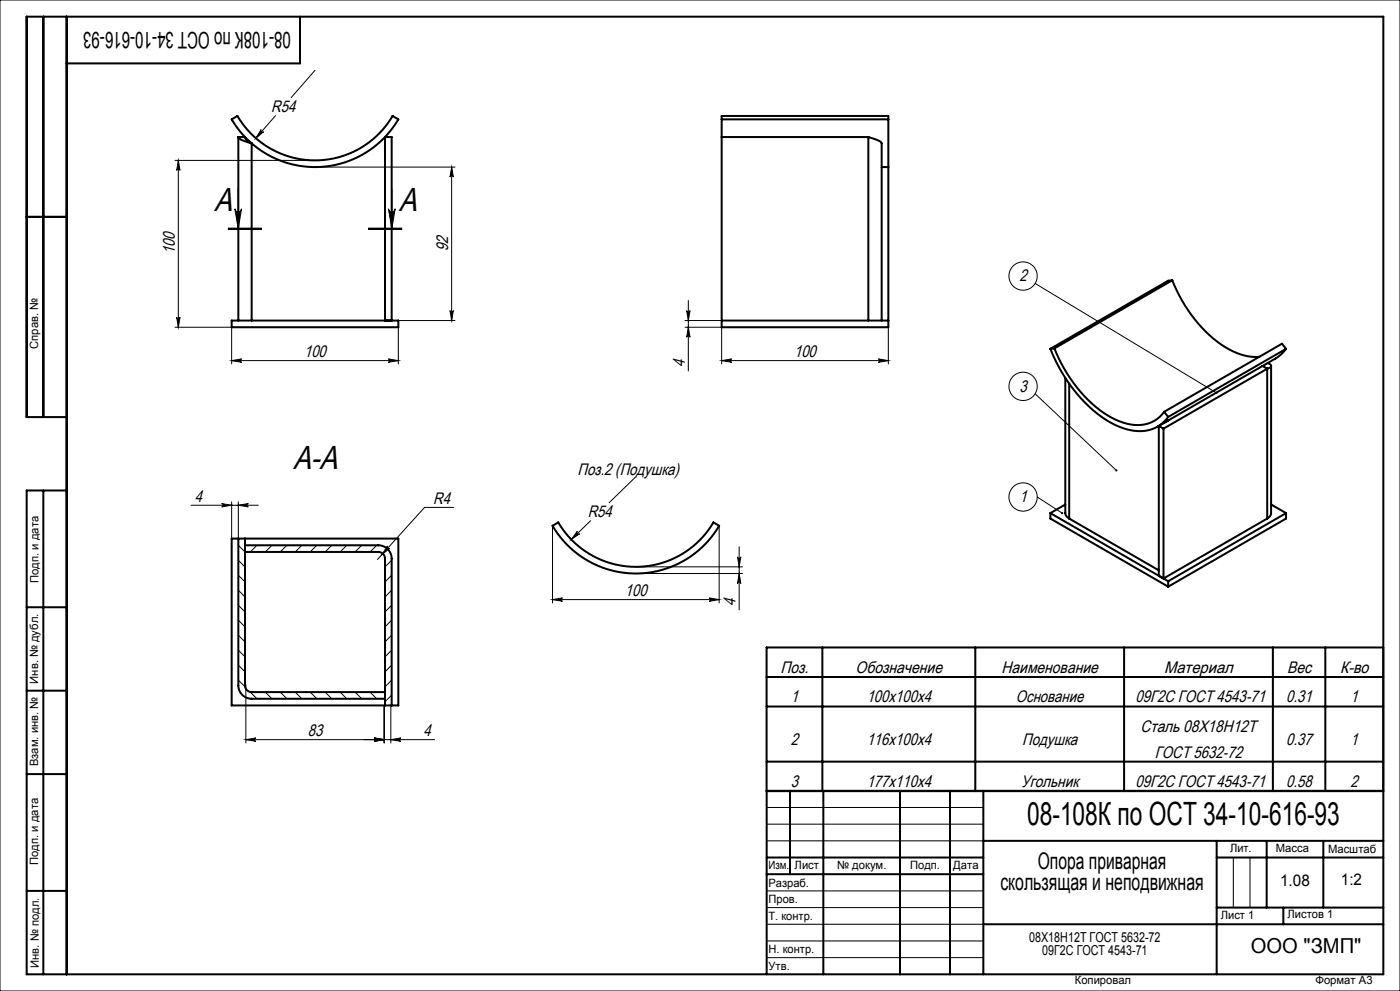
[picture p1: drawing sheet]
<svg xmlns="http://www.w3.org/2000/svg" width="420mm" height="297mm" viewBox="0 0 420 297" stroke-linecap="round" stroke-linejoin="round" font-family="sans-serif">
<g fill="none" stroke="#000" stroke-width=".3">
<path d="M0 0h420v297h-420zM78.3 38.8a.5 .5 0 0 0 .1 .7 .5 .5 0 0 0 .7 0l-2.3 1.9zM82.6 34.7l-5.8 6.7M94.5 21.1l-7.1 8.2M52.5 48.1h42M53.5 48.1l.5 3a.5 .5 0 0 0-.5-.5 .5 .5 0 0 0-.5 .5zM53.5 48.1v50M71.5 56.6v12M94.5 50.1h42M117.5 56.6v12M135.5 50.1l.5 3a.5 .5 0 0 0-.5-.5 .5 .5 0 0 0-.5 .5zM135.5 50.1v46"/>
<path d="M68.5 68.8h10zM68.5 68.6h10M68.5 68.4h10M70.5 62.6a1 1 0 0 0 1 .9 1 1 0 0 0 1-.9l-1 6zM110.5 68.6h10M110.5 68.4h10M110.5 68.8h10M116.5 62.6a1 1 0 0 0 1 .9 1 1 0 0 0 1-.9l-1 6zM52.5 98.1h17v11M53 95.1a.5 .5 0 0 0 .5 .4 .5 .5 0 0 0 .5-.4l-.5 3zM119.5 96.1h17M119.5 98.1v11"/>
<path d="M135 93.1a.5 .5 0 0 0 .5 .4 .5 .5 0 0 0 .5-.4l-.5 3zM205.5 98.1h11v11M205.5 96.1h11M206 93.1a.5 .5 0 0 0 .5 .4 .5 .5 0 0 0 .5-.4l-.5 3zM206.5 98.1l.5 3a.5 .5 0 0 0-.5-.5 .5 .5 0 0 0-.5 .5zM206.5 90.1v21.1M266.5 98.1v11M310.5 85l54.4 32.7M69.5 108.1h50M69.5 108.1l3-.5a.5 .5 0 0 0-.5 .5 .5 .5 0 0 0 .5 .5zM116.5 107.6l3 .5-3 .5a.5 .5 0 0 0 .5-.5 .5 .5 0 0 0-.5-.5zM216.5 108.1h50"/>
<path d="M216.5 108.1l3-.5a.5 .5 0 0 0-.5 .5 .5 .5 0 0 0 .5 .5zM263.5 107.6l3 .5-3 .5a.5 .5 0 0 0 .5-.5 .5 .5 0 0 0-.5-.5zM310.5 118l24.4 23M57.3 151.4h20.2M66.5 150.9l3 .5-3 .5a.5 .5 0 0 0 .5-.5 .5 .5 0 0 0-.5-.5zM69.5 150.4v11M71.5 151.4l3-.5a.5 .5 0 0 0-.5 .5 .5 .5 0 0 0 .5 .5zM71.5 150.4v11M136.1 152.1h-8.7l-14.1 15.6M165.7 157.6v23.1M173.2 159.2a.5 .5 0 0 0 0 .7 .5 .5 0 0 0 .7 .1l-2.5 1.7zM177.2 156.1l-5.8 5.6"/>
<path d="M190.8 142.9l-8.1 7.8M215.7 157.6v23.1M311.2 148.9l7.4 4.9M71.5 176.9l2 2M71.5 172.4l2 2M71.5 167.9l2 2M71.5 163.4l2 2M77.1 163.4l-2 2M81.6 163.4l-2 2M86.1 163.4l-2 2M90.6 163.4l-2 2M95 163.4l-2 2"/>
<path d="M99.5 163.4l-2 2M104 163.4l-2 2M108.5 163.4l-2 2M113 163.4l-2 2M116.2 163.6a.5 .5 0 0 0 .1 .7 .5 .5 0 0 0 .7 0l-2.4 1.9zM117.5 167.9l-2 2M117.5 172.4l-2 2M117.5 176.9l-2 2M165.7 179.7l3-.5a.5 .5 0 0 0-.4 .5 .5 .5 0 0 0 .4 .5zM165.7 179.7h50M190.8 169.9h31.9M190.8 171.9h31.9"/>
<path d="M212.7 179.2l3 .5-3 .5a.5 .5 0 0 0 .5-.5 .5 .5 0 0 0-.5-.5zM221.2 166.9a.5 .5 0 0 0 .5 .5 .5 .5 0 0 0 .6-.5l-.5 3zM221.8 163.9v18.9M221.8 171.9l.5 3a.5 .5 0 0 0-.6-.5 .5 .5 0 0 0-.5 .5zM71.5 199.3l2 2M71.5 194.9l2 2M71.5 190.4l2 2M71.5 185.9l2 2M71.5 181.4l2 2M117.5 181.4l-2 2M117.5 185.9l-2 2M117.5 190.4l-2 2"/>
<path d="M117.5 194.9l-2 2M117.5 199.3l-2 2M71.5 203.8l2.1 2.1M73.7 205.2v17.5M75 207.4l2.1 2M79.6 207.4l2 2M84.1 207.4l2 2M88.6 207.4l2 2M93 207.4l2 2M97.5 207.4l2 2M102 207.4l2 2M106.5 207.4l2 2"/>
<path d="M111 207.4l2 2M115.2 211.7v11M117.2 211.7v11M117.5 203.8l-2 2M117.5 208.3l-2 2M73.7 221.7h56.7M73.7 221.7l3-.5a.5 .5 0 0 0-.4 .5 .5 .5 0 0 0 .4 .5zM112.3 221.2l3 .5-3 .5a.5 .5 0 0 0 .4-.5 .5 .5 0 0 0-.4-.5zM117.2 221.7l3-.5a.5 .5 0 0 0-.4 .5 .5 .5 0 0 0 .4 .5zM230 242h65M230 247h65M230 252h65"/>
<path d="M370 257v15M375 257v15M230 267h65M230 272h65M230 277h65M230 282h65M230 287h65"/>
<circle cx="306.9" cy="82.7" r="4.2"/>
<circle cx="306.9" cy="115.8" r="4.2"/>
<circle cx="306.9" cy="148.9" r="4.2"/>
</g>
<g fill="none" stroke="#000" stroke-width=".6">
<path d="M13 5v120M20 5v287M90 5v14h-70M69.5 35.8l1.7-1a27 27 0 0 0 46.6 0l1.7 1a29 29 0 0 1-50 0zM216.5 35.8v5.3M216.5 35.8v-1h50v1M216.5 35.8h50M266.5 35.8v14.3M71.5 41.1a5 5 0 0 0 3.4 1.7l.6 .2M71.5 41.1h2l.4 .7 1.6 1.2M71.5 41.1v55M75.5 43v53.1"/>
<path d="M216.5 41.1h44M216.5 41.1v57h50v-48M260.5 41.1a8.9 8.9 0 0 1 3.9 1.7l.1 53.3M260.5 41.1v55M264.5 50.1h2M8 65h12M69.5 96.1h50v2h-50zM115.5 96.1v-55h2v55M216.5 96.1h50M351.7 84a40.2 40.2 0 0 0 18.2 21.3l3.6 1.3 2.2 .3h2.1M351.7 84l-1.2 .1-35.4 20.4M351.7 84l-35.4 20.4"/>
<path d="M315.1 104.5a43.8 43.8 0 0 0 18.9 22.6 13.4 13.4 0 0 0 14.3 .1l2.2-2.2M316.3 104.4a40.2 40.2 0 0 0 18.3 21.3 11.8 11.8 0 0 0 13.3-.8l1.3-1.5M316.3 104.4l-1.2 .1M319.6 113.3v40.5l.4 1 .8 .6M320.8 115v40.4M378.7 109.7l-31.1 17.9M378.7 109.7l1.5 .8M379.3 109.6l-.6 .1M380.2 110.5l-31.2 18M380.2 110.5v44.9M380.3 108.8l.6 .3a.59 .59 0 0 1 .4 .5 .59 .59 0 0 1-.3 .6l-.8 .3M381.3 109.7v44.1l-.3 1-.8 .6"/>
<path d="M385.8 104.5l-2.2 2.3-4.8 2.9M385.8 104.5l-35.3 20.5M385.8 104.5l-1.2-1.5-35.4 20.4M20 125h-12v-120h407v287h-407v-145h12M347.6 127.7l-.3 .2M347.6 127.6l1.4 .9M347.6 127.6v45M349 128.5v44.9l31.2-18M349.2 123.4l1.3 1.6M350.5 126l-1.5 .8M13 147v145M165.8 157.6l1.7-1a27 27 0 0 0 46.5 0l1.7 1a29 29 0 0 1-49.9 0z"/>
<path d="M315.1 153.8l35.4 20.4M315.1 153.8v1.6l35.4 20.4M319.6 151.2l-4.5 2.6M320.8 155.4l26.8 15.5M381.3 151.2l4.5 2.6M385.8 153.8l-35.3 20.4M385.8 153.8v1.6l-35.3 20.4M69.5 161.4h50v50h-50zM71.5 161.4v44a4 4 0 0 0 4 4h40M73.5 161.4v44a2 2 0 0 0 2 2h40M73.5 163.4h40a4 4 0 0 1 4 4v44M73.5 165.4h40a2 2 0 0 1 2 2v44"/>
<path d="M350.5 174.2v1.6M8 182h12M246.7 194v43.1M292.6 194v43.1M337.2 194v43.1M381.9 194v43.1M397.6 194v43.1M415 194h-185v43.1h185M8 207h12M230 211.7h185M230 202.9h185M8 232h12"/>
<path d="M230 228.3h185M237 237v25M247 237v55M270 237v55M285 237v55M295 237v55M415 237h-185v55M230 257h65M295 252h120M365 252v40M365 257h50M380 252v20"/>
<path d="M397 252v20M8 267h12M230 262h65M295 277h120M365 272h50M385 272v5"/>
</g>
<g fill="#000">
<path d="M78.3 38.8l-1.5 2.6 2.3-1.9a.5 .5 0 0 1-.7 0 .5 .5 0 0 1-.1-.7zM69.5 108.1l3-.5a.5 .5 0 0 0-.5 .5 .5 .5 0 0 0 .5 .5zM116.5 107.6l3 .5-3 .5a.5 .5 0 0 0 .5-.5 .5 .5 0 0 0-.5-.5zM216.5 108.1l3-.5a.5 .5 0 0 0-.5 .5 .5 .5 0 0 0 .5 .5zM263.5 107.6l3 .5-3 .5a.5 .5 0 0 0 .5-.5 .5 .5 0 0 0-.5-.5zM116.2 163.6l-1.6 2.6 2.4-1.9a.5 .5 0 0 1-.7 0 .5 .5 0 0 1-.1-.7zM173.2 159.2l-1.8 2.5 2.5-1.7a.5 .5 0 0 1-.7-.1 .5 .5 0 0 1 0-.7z"/>
<path d="M53 95.1a.5 .5 0 0 0 .5 .4 .5 .5 0 0 0 .5-.4l-.5 3zM53.5 48.1l.5 3a.5 .5 0 0 0-.5-.5 .5 .5 0 0 0-.5 .5zM135 93.1a.5 .5 0 0 0 .5 .4 .5 .5 0 0 0 .5-.4l-.5 3zM135.5 50.1l.5 3a.5 .5 0 0 0-.5-.5 .5 .5 0 0 0-.5 .5z"/>
<path d="M206 93.1a.5 .5 0 0 0 .5 .4 .5 .5 0 0 0 .5-.4l-.5 3zM206.5 98.1l.5 3a.5 .5 0 0 0-.5-.5 .5 .5 0 0 0-.5 .5zM221.2 166.9a.5 .5 0 0 0 .5 .5 .5 .5 0 0 0 .6-.5l-.5 3zM221.8 171.9l.5 3a.5 .5 0 0 0-.6-.5 .5 .5 0 0 0-.5 .5z"/>
<path d="M364.6 117.5l.1 .5 .5-.1-.3-.2 .3 .2-.1-.5zM334.7 140.7l-.1 .5 .5 .1-.2-.3 .2 .2 .1-.4zM318.4 153.6v.4h.5l-.3-.2 .3 .2v-.4zM116.5 62.6a1 1 0 0 0 1 .9 1 1 0 0 0 1-.9l-1 6zM70.5 62.6a1 1 0 0 0 1 .9 1 1 0 0 0 1-.9l-1 6z"/>
<path d="M71.5 151.4l3-.5a.5 .5 0 0 0-.5 .5 .5 .5 0 0 0 .5 .5zM66.5 150.9l3 .5-3 .5a.5 .5 0 0 0 .5-.5 .5 .5 0 0 0-.5-.5z"/>
<path d="M165.7 179.7l3-.5a.5 .5 0 0 0-.4 .5 .5 .5 0 0 0 .4 .5zM212.7 179.2l3 .5-3 .5a.5 .5 0 0 0 .5-.5 .5 .5 0 0 0-.5-.5z"/>
<path d="M112.3 221.2l3 .5-3 .5a.5 .5 0 0 0 .4-.5 .5 .5 0 0 0-.4-.5zM73.7 221.7l3-.5a.5 .5 0 0 0-.4 .5 .5 .5 0 0 0 .4 .5zM117.2 221.7l3-.5a.5 .5 0 0 0-.4 .5 .5 .5 0 0 0 .4 .5zM112.3 221.2l3 .5-3 .5a.5 .5 0 0 0 .4-.5 .5 .5 0 0 0-.4-.5z"/>
</g>
<g font-size="10">
<text x="64.2" y="63.4">A</text>
<text x="119.6" y="63.4">A</text>
<text x="87.9" y="140.5">A-A</text>
</g>
<text font-size="9.6" x="308.1" y="247.3">08-108К по ОСТ 34-10-616-93</text>
<g font-size="6.9">
<text x="87.3" y="9.6" transform="rotate(-180 87.3 9.6)">08-108К по ОСТ 34-10-616-93</text>
<text x="311.3" y="260.4">Опора приварная</text>
<text x="300.1" y="266.8">скользящая и неподвижная</text>
</g>
<text font-size="6.2" x="375.2" y="285.5">ООО &quot;ЗМП&quot;</text>
<g font-size="5">
<text x="81.4" y="33.6">R54</text>
<text x="52.4" y="76.3" transform="rotate(-90 52.4 76.3)">100</text>
<text x="134.4" y="75.2" transform="rotate(-90 134.4 75.2)">92</text>
<text x="305.8" y="84.3">2</text>
<text x="91.2" y="107">100</text>
<text x="238.2" y="107">100</text>
<text x="205.4" y="110.1" transform="rotate(-90 205.4 110.1)">4</text>
<text x="305.8" y="117.4">3</text>
<text x="173.3" y="142.4">Поз.2 (Подушка)</text>
<text x="58.4" y="150.3">4</text>
<text x="130" y="151">R4</text>
<text x="176.3" y="155">R54</text>
<text x="305.8" y="150.5">1</text>
<text x="187.5" y="178.6">100</text>
<text x="220.7" y="181.7" transform="rotate(-90 220.7 181.7)">4</text>
<text x="234.2" y="201.7">Поз.</text>
<text x="256.7" y="201.7">Обозначение</text>
<text x="300.5" y="201.7">Наименование</text>
<text x="349.2" y="201.7">Материал</text>
<text x="386.1" y="201.7">Вес</text>
<text x="402" y="201.7">К-во</text>
<text x="237.2" y="210.5">1</text>
<text x="260" y="210.5">100х100х4</text>
<text x="304.8" y="210.5">Основание</text>
<text x="340.6" y="210.5">09Г2С ГОСТ 4543-71</text>
<text x="385.9" y="210.5">0.31</text>
<text x="405.2" y="210.5">1</text>
<text x="92.3" y="220.6">83</text>
<text x="127.1" y="220.6">4</text>
<text x="342.2" y="219.4">Сталь 08Х18Н12Т</text>
<text x="237.2" y="223.2">2</text>
<text x="260" y="223.2">116x100x4</text>
<text x="306.6" y="223.2">Подушка</text>
<text x="346.5" y="227.1">ГОСТ 5632-72</text>
<text x="385.9" y="223.2">0.37</text>
<text x="405.2" y="223.2">1</text>
<text x="237.2" y="235.9">3</text>
<text x="260" y="235.9">177x110x4</text>
<text x="306.3" y="235.9">Угольник</text>
<text x="340.6" y="235.9">09Г2С ГОСТ 4543-71</text>
<text x="385.9" y="235.9">0.58</text>
<text x="405.2" y="235.9">2</text>
</g>
<g font-size="4.8">
<text x="384" y="265.6">1.08</text>
<text x="402.3" y="265.3">1:2</text>
</g>
<g font-size="4.1">
<text x="308.8" y="282.2">08Х18Н12Т ГОСТ 5632-72</text>
<text x="312.7" y="286.2">09Г2С ГОСТ 4543-71</text>
</g>
<g font-size="3.4">
<text x="11.5" y="104.5" transform="rotate(-90 11.5 104.5)">Справ. №</text>
<text x="11.6" y="174.7" transform="rotate(-90 11.6 174.7)">Подп. и дата</text>
<text x="11.4" y="204.9" transform="rotate(-90 11.4 204.9)">Инв. № дубл.</text>
<text x="11.4" y="229.6" transform="rotate(-90 11.4 229.6)">Взам. инв. №</text>
<text x="369" y="255.5">Лит.</text>
<text x="382.8" y="255.5">Масса</text>
<text x="398.4" y="255.6">Масштаб</text>
<text x="11.4" y="259.2" transform="rotate(-90 11.4 259.2)">Подп. и дата</text>
<text x="230.5" y="260.5">Изм.</text>
<text x="238.4" y="260.4">Лист</text>
<text x="251.1" y="260.4">№ докум.</text>
<text x="273" y="260.4">Подп.</text>
<text x="286" y="260.4">Дата</text>
<text x="230.5" y="265.7">Разраб.</text>
<text x="230.5" y="275.7">Т. контр.</text>
<text x="230.6" y="270.7">Пров.</text>
<text x="366.2" y="275.3">Лист 1</text>
<text x="386.3" y="275.2">Листов 1</text>
<text x="230.6" y="285.7">Н. контр.</text>
<text x="11.6" y="290" transform="rotate(-90 11.6 290)">Инв. № подл.</text>
<text x="230.6" y="290.7">Утв.</text>
<text x="322.5" y="295">Копировал</text>
<text x="394.6" y="295">Формат А3</text>
</g>
</svg>
